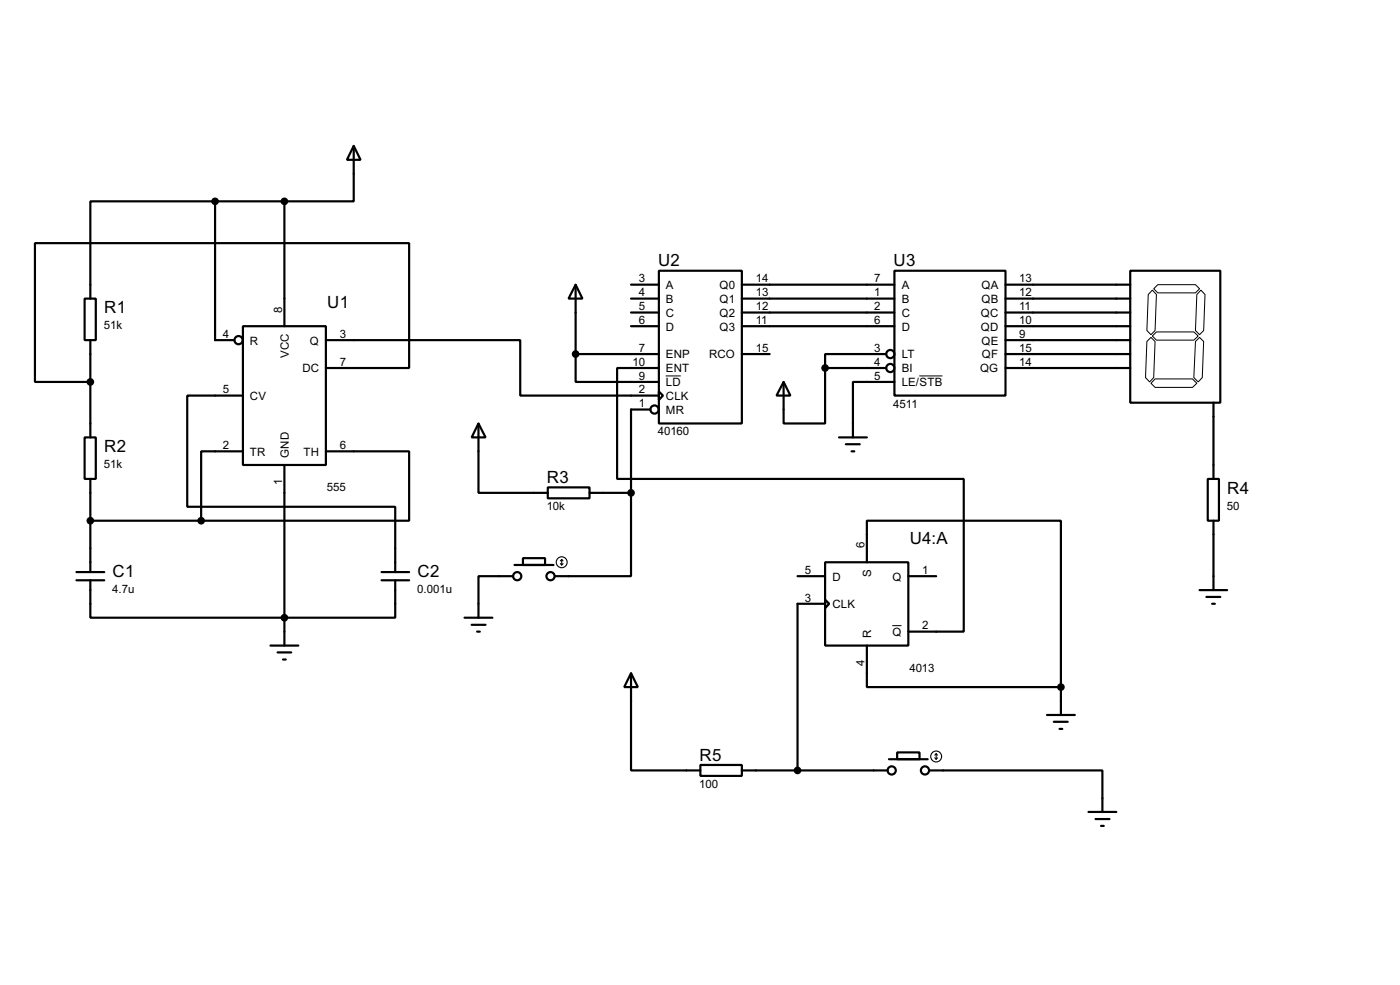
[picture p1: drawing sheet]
<svg xmlns="http://www.w3.org/2000/svg" width="256mm" height="180mm" viewBox="0 0 256 180" stroke-linecap="round" stroke-linejoin="round" font-family="sans-serif">
<g fill="none" stroke="#000" stroke-width=".4">
<path d="M39.4 36.9h-22.8v17.8M39.4 36.9v25.4h3.6M39.4 36.9h12.7M52.1 36.9v22.8M64.8 26.7l1.3 2.6h-2.5zM64.8 26.7v10.2h-12.7M15.5 54.7h2.1v7.6h-2.1zM44.5 59.7h15.2v25.4h-15.2zM105.5 52.1l1.2 2.6h-2.5zM105.5 52.1v12.7M115.6 52.1h5.1M115.6 54.7h5.1"/>
<path d="M115.6 57.2h5.1M115.6 59.7h5.1M120.7 49.6h15.2v27.9h-15.2zM135.9 52.1h28M135.9 54.7h28M135.9 57.2h28M135.9 59.7h28M163.9 49.6h20.3v22.8h-20.3zM184.2 52.1h22.9M184.2 54.7h22.9M184.2 57.2h22.9M184.2 59.7h22.9"/>
<path d="M207.1 49.6h16.5v24.1h-16.5zM16.6 62.3v17.8M44.5 72.4h-10.2v20.4h38.1v11.9M59.7 67.4h15.3v-22.9h-68.6v25.4h10.2M59.7 62.3h35.6v10.1h25.4M87.7 77.5l1.3 2.6h-2.6zM87.7 77.5v12.7h12.7M105.5 64.8v5.1h15.2M105.5 64.8h15.2M119.2 75h-3.6v15.2M120.7 71.7l.8 .7-.8 .8zM120.7 67.4h-7.6v20.3h63.5v27.9h-10.2"/>
<path d="M135.9 64.8h5.1M143.6 69.9l1.2 2.5h-2.5zM151.2 67.4v10.1h-7.6v-7.6M151.2 67.4h11.2M162.4 64.8h-11.2v2.6M163.9 69.9h-7.6v10.2M184.2 64.8h22.9M184.2 67.4h22.9M184.2 62.3h22.9M222.3 73.7v14M15.5 80.1h2.1v7.6h-2.1zM16.6 87.7v17"/>
<path d="M16.6 95.3h20.3M44.5 82.6h-7.6v12.7M52.1 85.1v33.1M59.7 82.6h15.3v12.7h-38.1M100.4 89.2h7.6v2h-7.6zM108 90.2h7.6M115.6 90.2v15.3h-13.9M153.7 80.1h5.1M155 81.3h2.5M156 82.6h.5M221.3 87.7h2v7.6h-2zM222.3 95.3v12.7"/>
<path d="M14 104.7h5.1M14 106.2h5.1M16.6 106.2v6.9h55.8v-6.9M49.6 118.2h5.1M50.9 119.4h2.5M69.9 104.7h5.1M69.9 106.2h5.1M85.1 113.1h5.1M86.4 114.4h2.6M87.4 115.6h.5M94 105.5h-6.3v7.6M94.3 103.4h7.1"/>
<path d="M95.8 102.2h4.1v1.2h-4.1zM146.1 105.5h5.1M151.2 102.9h15.2v15.3h-15.2zM151.2 109.8l.7 .7-.7 .8zM151.2 110.5h-5.1v30.5M158.8 118.2v7.6h35.6M158.8 102.9v-7.6h35.6v30.5M166.4 105.5h5.1M219.8 108h5M221 109.3h2.6M222.1 110.5h.5M51.9 120.7h.5"/>
<path d="M115.6 123.2l1.3 2.6h-2.5zM115.6 123.2v17.8h12.7M162.9 139h7.1M164.4 137.7h4.1v1.3h-4.1zM191.8 130.9h5.1M193.1 132.1h2.5M194.1 133.4h.5M194.4 125.8v5.1M128.3 140h7.6v2h-7.6zM135.9 141h26.7M170.2 141h31.8v7.6M199.4 148.6h5.1"/>
<path d="M200.7 149.9h2.6M201.7 151.2h.5"/>
<circle cx="43.7" cy="62.3" r=".75"/>
<circle cx="119.9" cy="75" r=".75"/>
<circle cx="163.1" cy="64.8" r=".75"/>
<circle cx="163.1" cy="67.4" r=".75"/>
<circle cx="94.7" cy="105.5" r=".75"/>
<circle cx="100.8" cy="105.5" r=".75"/>
<circle cx="163.3" cy="141" r=".75"/>
<circle cx="169.4" cy="141" r=".75"/>
</g>
<g fill="#000" stroke="#000" stroke-width=".4">
<circle cx="39.4" cy="36.9" r=".5"/>
<circle cx="52.1" cy="36.9" r=".5"/>
<circle cx="16.5" cy="69.9" r=".5"/>
<circle cx="105.4" cy="64.8" r=".5"/>
<circle cx="151.1" cy="67.4" r=".5"/>
<circle cx="16.5" cy="95.3" r=".5"/>
<circle cx="36.8" cy="95.3" r=".5"/>
<circle cx="115.6" cy="90.2" r=".5"/>
<circle cx="52.1" cy="113.1" r=".5"/>
<circle cx="194.3" cy="125.8" r=".5"/>
<circle cx="146.1" cy="141" r=".5"/>
</g>
<path d="M211.1 53.1l.8 .8-.3 6.6-.7 .8-.8-.8 .3-6.6zM211.4 52.9l.7-.8h6.9l.8 .8-.8 .7h-6.9zM220 53.1l.8 .8-.3 6.6-.7 .8-.8-.8 .3-6.6zM122 68.8h2.7M168.4 68.8h4.3M210.1 62.5l.8-.7 .7 .7-.2 6.6-.8 .8-.7-.8zM211.6 69.4h6.9l.8 .8-.8 .7h-6.9l-.7-.7zM211.9 60.8h6.8l.8 .7-.8 .8h-6.8l-.8-.8zM219 62.5l.8-.7 .7 .7-.2 6.6-.8 .8-.8-.8zM163.5 114.5h1.7" fill="none" stroke="#000" stroke-width=".18"/>
<g fill="none" stroke="#000" stroke-width=".2">
<path d="M102.7 103.2l.2 .2M102.9 102.4v1M102.9 102.4l-.2 .3M102.9 102.4l.3 .3M103.2 103.2l-.3 .2M171.3 138.7l.2 .3M171.5 138v1M171.5 138l-.2 .2M171.5 138l.3 .2M171.8 138.7l-.3 .3"/>
<circle cx="102.9" cy="102.9" r="1"/>
<circle cx="171.5" cy="138.5" r="1"/>
</g>
<g font-size="3.5">
<text x="120.6" y="48.7">U2</text>
<text x="163.7" y="48.7">U3</text>
<text x="19.1" y="57.4">R1</text>
<text x="60" y="56.4">U1</text>
<text x="19.1" y="82.8">R2</text>
<text x="100.2" y="88.4">R3</text>
<text x="224.8" y="90.4">R4</text>
<text x="166.7" y="99.6">U4:A</text>
<text x="20.6" y="105.6">C1</text>
<text x="76.5" y="105.6">C2</text>
<text x="128.2" y="139.2">R5</text>
</g>
<g font-size="2.4">
<text x="117" y="51.7">3</text>
<text x="122" y="52.9">A</text>
<text x="131.8" y="52.9">Q0</text>
<text x="138.5" y="51.7">14</text>
<text x="160.2" y="51.7">7</text>
<text x="165.2" y="52.9">A</text>
<text x="179.8" y="52.9">QA</text>
<text x="186.7" y="51.7">13</text>
<text x="51.7" y="57.2" transform="rotate(-90 51.7 57.2)">8</text>
<text x="117" y="54.3">4</text>
<text x="117" y="56.8">5</text>
<text x="117" y="59.3">6</text>
<text x="122" y="55.4">B</text>
<text x="122" y="58">C</text>
<text x="131.8" y="55.4">Q1</text>
<text x="131.8" y="58">Q2</text>
<text x="138.5" y="54.3">13</text>
<text x="138.5" y="56.8">12</text>
<text x="138.5" y="59.3">11</text>
<text x="160.2" y="54.3">1</text>
<text x="160.2" y="56.8">2</text>
<text x="160.2" y="59.3">6</text>
<text x="165.2" y="55.4">B</text>
<text x="165.2" y="58">C</text>
<text x="179.7" y="58">QC</text>
<text x="179.8" y="55.4">QB</text>
<text x="186.7" y="54.3">12</text>
<text x="186.7" y="56.8">11</text>
<text x="186.7" y="59.3">10</text>
<text x="19.1" y="60.3">51k</text>
<text x="40.8" y="61.9">4</text>
<text x="45.8" y="63.1">R</text>
<text x="52.9" y="65.5" transform="rotate(-90 52.9 65.5)">VCC</text>
<text x="56.8" y="63.1">Q</text>
<text x="62.3" y="61.9">3</text>
<text x="117" y="64.4">7</text>
<text x="122" y="60.5">D</text>
<text x="122" y="65.6">ENP</text>
<text x="129.9" y="65.6">RCO</text>
<text x="131.8" y="60.5">Q3</text>
<text x="138.5" y="64.4">15</text>
<text x="160.2" y="64.4">3</text>
<text x="165.2" y="60.5">D</text>
<text x="165.2" y="65.6">LT</text>
<text x="179.7" y="60.5">QD</text>
<text x="179.8" y="63.1">QE</text>
<text x="179.9" y="65.6">QF</text>
<text x="186.7" y="61.9">9</text>
<text x="186.7" y="64.4">15</text>
<text x="40.8" y="72">5</text>
<text x="55.4" y="68.1">DC</text>
<text x="62.3" y="67">7</text>
<text x="115.9" y="67">10</text>
<text x="117" y="69.5">9</text>
<text x="117" y="72">2</text>
<text x="122" y="68.1">ENT</text>
<text x="122" y="70.7">LD</text>
<text x="160.2" y="67">4</text>
<text x="160.2" y="69.5">5</text>
<text x="165.2" y="68.1">BI</text>
<text x="165.2" y="70.7">LE/STB</text>
<text x="179.5" y="68.1">QG</text>
<text x="186.7" y="67">14</text>
<text x="45.8" y="73.2">CV</text>
<text x="117" y="74.6">1</text>
<text x="122" y="73.2">CLK</text>
<text x="122" y="75.8">MR</text>
<text x="163.7" y="74.6">4511</text>
<text x="40.8" y="82.2">2</text>
<text x="45.8" y="83.4">TR</text>
<text x="52.9" y="83.8" transform="rotate(-90 52.9 83.8)">GND</text>
<text x="55.6" y="83.4">TH</text>
<text x="62.3" y="82.2">6</text>
<text x="120.5" y="79.7">40160</text>
<text x="19.1" y="85.7">51k</text>
<text x="51.7" y="88.8" transform="rotate(-90 51.7 88.8)">1</text>
<text x="59.9" y="89.9">555</text>
<text x="100.2" y="93.4">10k</text>
<text x="224.8" y="93.3">50</text>
<text x="158.4" y="100.4" transform="rotate(-90 158.4 100.4)">6</text>
<text x="147.5" y="105.1">5</text>
<text x="152.5" y="106.3">D</text>
<text x="159.6" y="105.6" transform="rotate(-90 159.6 105.6)">S</text>
<text x="163.5" y="106.3">Q</text>
<text x="169" y="105.1">1</text>
<text x="20.6" y="108.5">4.7u</text>
<text x="76.5" y="108.5">0.001u</text>
<text x="147.5" y="110.1">3</text>
<text x="152.5" y="111.3">CLK</text>
<text x="159.6" y="116.8" transform="rotate(-90 159.6 116.8)">R</text>
<text x="163.5" y="116.4">Q</text>
<text x="169" y="115.2">2</text>
<text x="158.4" y="121.9" transform="rotate(-90 158.4 121.9)">4</text>
<text x="166.6" y="122.9">4013</text>
<text x="128.1" y="144.2">100</text>
</g>
</svg>
